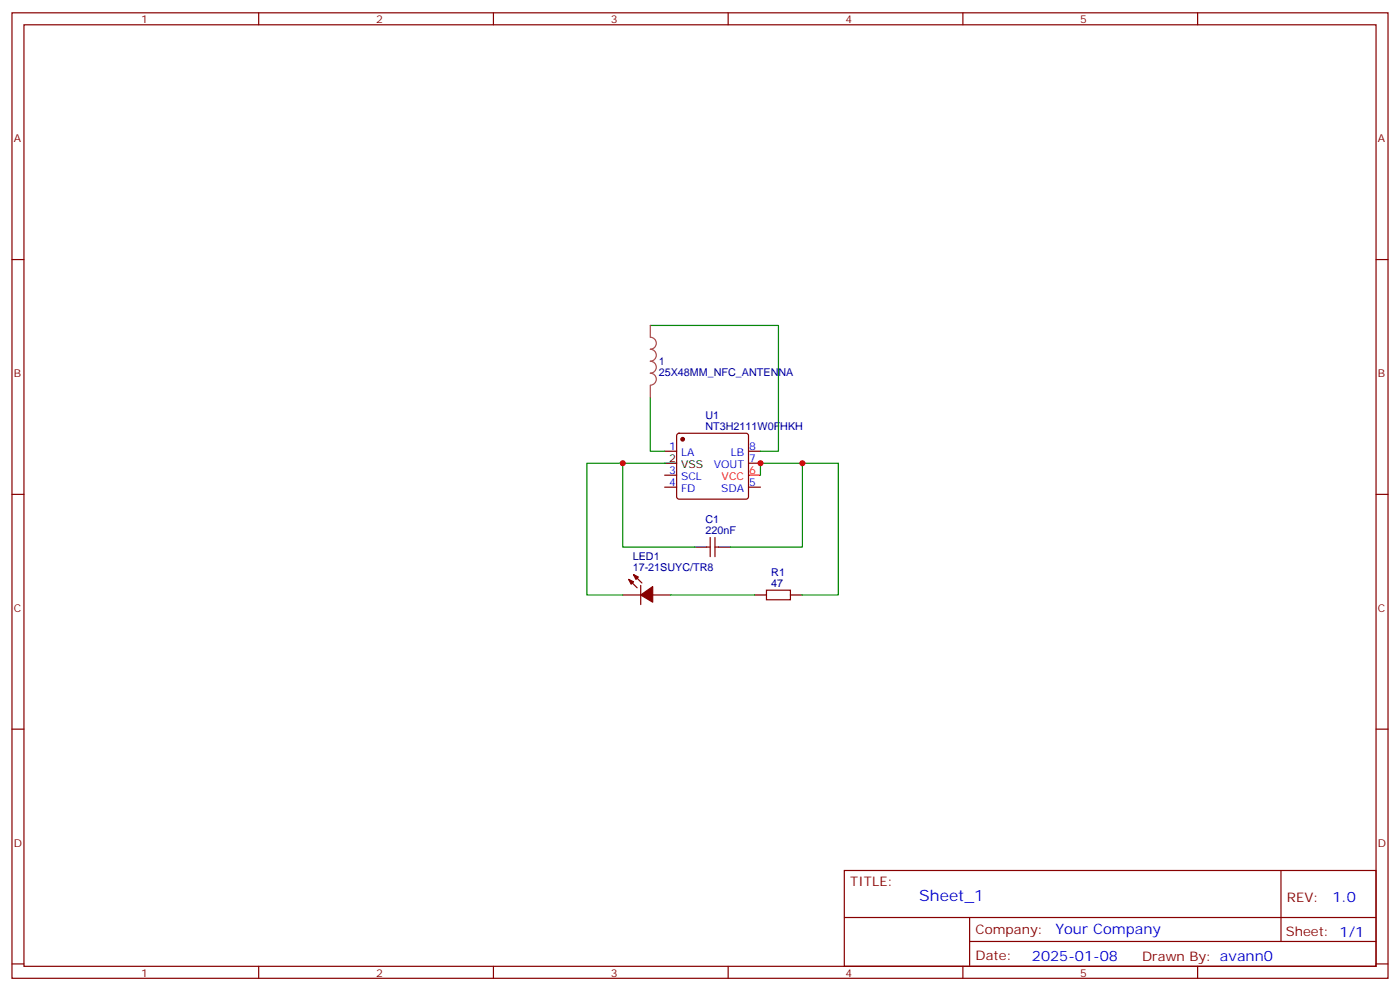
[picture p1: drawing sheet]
<svg xmlns="http://www.w3.org/2000/svg" width="412mm" height="292mm" viewBox="0 0 412 292" stroke-linecap="round" stroke-linejoin="round" font-family="sans-serif">
<g fill="none" stroke="#870000" stroke-width=".35">
<path d="M3.5 3.8h405.4v284.3h-405.4zM7.1 7.3h398.2v277.3h-398.2zM76.2 3.8v3.5M145.3 3.8v3.5M214.5 3.8v3.5M283.6 3.8v3.5M352.8 3.8v3.5M3.5 76.4h3.6M405.3 76.4h3.6M195.8 132.9h3.5M195.8 139.9h3.5M199.6 127.8l.4-.2h19.8l.5 .2 .2 .5v18l-.2 .5-.5 .2h-19.8l-.5-.2-.2-.5v-18z"/>
<path d="M220.5 132.9h3.5M220.5 136.4h3.5M3.5 145.6h3.6M195.8 143.5h3.5M209.2 158.3v5.6M210.6 158.3v5.6M220.5 143.5h3.5M405.3 145.6h3.6M183.4 175.2h5.3M185.2 170.6l2.5 2.5M186.6 169.2l2.5 2.5M188.7 172.4v5.6"/>
<path d="M192.3 175.2h5.3M208.1 161.1h1.1M210.6 161.1h1.1M225.8 173.8h7v2.8h-7zM3.5 214.7h3.6M405.3 214.7h3.6M248.7 256.4h156.6v28.2h-156.6zM377.3 256.4v20.9M248.7 270.2h156.5M285.6 277.3h119.6M285.6 270.2v14.1M3.5 283.9h3.6"/>
<path d="M76.2 284.6v3.5M145.3 284.6v3.5M214.5 284.6v3.5M283.6 284.6v3.5M352.8 284.6v3.5M405.3 283.9h3.6"/>
</g>
<path d="M220.5 139.9h3.5" fill="none" stroke="#f00" stroke-width=".35"/>
<path d="M195.8 136.4h3.5M204.6 161.1h3.5M211.7 161.1h3.5M222.2 175.2h3.6M232.8 175.2h3.6" fill="none" stroke="#000" stroke-width=".35"/>
<g fill="#870000" stroke="#870000" stroke-width=".35">
<path d="M185.2 170.6l1.4 .7-.7 .7z"/>
<path d="M186.6 169.2l1.4 .7-.7 .7z"/>
<path d="M188.7 175.2l3.6-2.4v4.5z"/>
<circle cx="201.1" cy="129.4" r=".53"/>
</g>
<path d="M191.6 95.8h37.7v37.1h-5.3M191.6 117v15.9h4.2M183.4 136.4h-10.5v38.8h10.5M195.8 136.4h-12.4v24.7h21.2M224 139.9v-3.5h12.4v24.7h-21.2M236.4 136.4h10.5v38.8h-10.5M197.6 175.2h24.6" fill="none" stroke="#008700" stroke-width=".35"/>
<path d="M191.6 95.8v3.5a1.76 1.76 0 0 1 1.7 1.8 1.76 1.76 0 0 1-1.7 1.7 1.76 1.76 0 0 1 1.7 1.8 1.76 1.76 0 0 1-1.7 1.8 1.76 1.76 0 0 1 1.7 1.7 1.76 1.76 0 0 1-1.7 1.8 1.76 1.76 0 0 1 1.7 1.8 1.76 1.76 0 0 1-1.7 1.7M191.6 113.5v3.5" fill="none" stroke="#a64a4a" stroke-width=".35"/>
<g fill="#c00">
<circle cx="236.4" cy="136.4" r=".88"/>
<circle cx="183.4" cy="136.4" r=".88"/>
<circle cx="224" cy="136.4" r=".88"/>
</g>
<text font-size="4.6" fill="#00f" x="270.8" y="265.4">Sheet_1</text>
<g font-size="4.2" fill="#00f">
<text x="392.5" y="265.6">1.0</text>
<text x="310.9" y="275.2">Your Company</text>
<text x="304" y="283">2025-01-08</text>
</g>
<g font-size="3.9" fill="#800">
<text x="250.5" y="260.9">TITLE:</text>
<text x="379.1" y="265.6">REV:</text>
<text x="287.4" y="275.1">Company:</text>
<text x="378.7" y="275.8">Sheet: 1/1</text>
<text x="287.4" y="282.8">Date:</text>
<text x="336.4" y="282.9">Draw</text>
<text x="346.6" y="282.9">n By: avann0</text>
</g>
<g font-size="3.2" fill="#800">
<text x="41.6" y="6.8">1</text>
<text x="110.8" y="6.8">2</text>
<text x="179.9" y="6.8">3</text>
<text x="249.1" y="6.8">4</text>
<text x="318.2" y="6.8">5</text>
<text x="4.1" y="41.9">A</text>
<text x="405.9" y="41.9">A</text>
<text x="4.1" y="111">B</text>
<text x="405.9" y="111">B</text>
<text x="4.1" y="180.2">C</text>
<text x="405.9" y="180.2">C</text>
<text x="4.1" y="249.3">D</text>
<text x="405.9" y="249.3">D</text>
<text x="41.6" y="287.6">1</text>
<text x="110.8" y="287.6">2</text>
<text x="179.9" y="287.6">3</text>
<text x="249.1" y="287.6">4</text>
<text x="318.2" y="287.6">5</text>
</g>
<g font-size="3.2" fill="#000080">
<text x="194" y="107.6">1</text>
<text x="194" y="110.8">25X48MM_NFC_ANTENNA</text>
<text x="207.8" y="123.3">U1</text>
<text x="207.8" y="126.5">NT3H2111W0FHKH</text>
<text x="207.8" y="154">C1</text>
<text x="207.8" y="157.2">220nF</text>
<text x="186.4" y="165">LED1</text>
<text x="186.4" y="168.2">17-21SUYC/TR8</text>
<text x="227.2" y="172.8">47</text>
<text x="227.2" y="169.6">R1</text>
</g>
<g font-size="3.2">
<text x="197.1" y="136.1">2</text>
<text x="200.6" y="137.8">VSS</text>
</g>
<g font-size="3.2" fill="#00f">
<text x="197.1" y="132.5">1</text>
<text x="200.6" y="134.3">LA</text>
<text x="210.2" y="137.8">VOUT</text>
<text x="215.2" y="134.3">LB</text>
<text x="220.7" y="132.5">8</text>
<text x="220.7" y="136.1">7</text>
<text x="197.1" y="143.1">4</text>
<text x="197.1" y="139.6">3</text>
<text x="200.6" y="141.4">SCL</text>
<text x="220.7" y="143.1">5</text>
<text x="200.6" y="144.9">FD</text>
<text x="212.4" y="144.9">SDA</text>
</g>
<g font-size="3.2" fill="#f00">
<text x="212.6" y="141.4">VCC</text>
<text x="220.7" y="139.6">6</text>
</g>
</svg>
